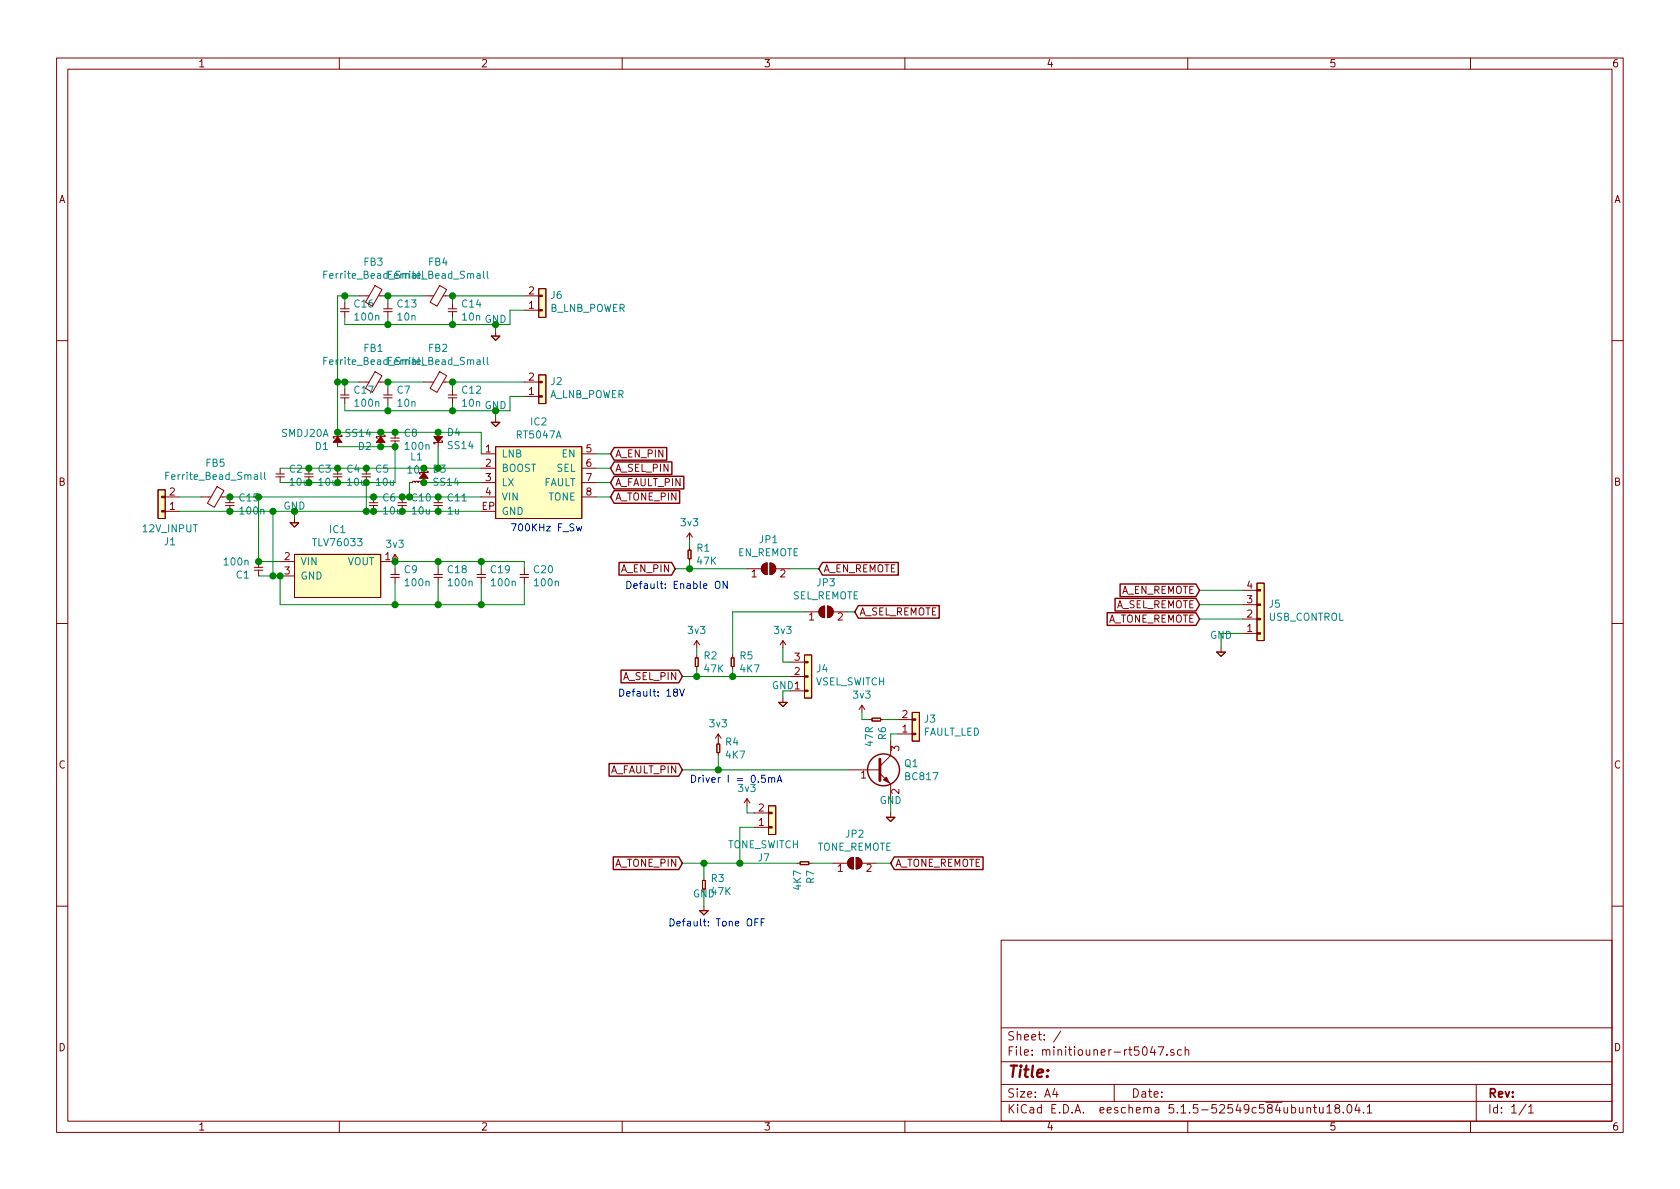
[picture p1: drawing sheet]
EESchema Schematic File Version 4
LIBS:minitiouner-rt5047-cache
EELAYER 30 0
EELAYER END
$Descr A4 11693 8268
encoding utf-8
Sheet 1 1
Title ""
Date ""
Rev ""
Comp ""
Comment1 ""
Comment2 ""
Comment3 ""
Comment4 ""
$EndDescr
$Comp
L agg-kicad:RT5047A IC2
U 1 1
P 3750 3350
F 0 "IC2" H 3750 3775 50  0000 C CNN
F 1 "RT5047A" H 3750 3684 50  0000 C CNN
F 2 "agg:SOIC-8-EP" H 3450 2950 50  0001 L CNN
F 3 "https://www.richtek.com/assets/product_file/RT5047A/DS5047A-00.pdf" H 3450 2850 50  0001 L CNN
F 4 "2545957" H 3450 2750 50  0001 L CNN "Farnell"
	1    3750 3350
	1    0    0    -1  
$EndComp
$Comp
L agg-kicad:L L1
U 1 1
P 2850 3350
F 0 "L1" H 2900 3531 50  0000 C CNN
F 1 "10u" H 2900 3440 50  0000 C CNN
F 2 "Inductor_SMD:L_Bourns_SRN6045TA" H 2850 3350 50  0001 C CNN
F 3 "" H 2850 3350 50  0001 C CNN
F 4 "2061652" H 2850 3350 50  0001 C CNN "FARNELL"
	1    2850 3350
	1    0    0    -1  
$EndComp
$Comp
L agg-kicad:C C11
U 1 1
P 3050 3450
F 0 "C11" V 3054 3508 50  0000 L CNN
F 1 "1u" V 3145 3508 50  0000 L CNN
F 2 "agg:0603" H 3050 3450 50  0001 C CNN
F 3 "" H 3050 3450 50  0001 C CNN
	1    3050 3450
	0    1    1    0   
$EndComp
$Comp
L agg-kicad:SCHOTTKY D3
U 1 1
P 2950 3250
F 0 "D3" V 2954 3308 50  0000 L CNN
F 1 "SS14" V 3045 3308 50  0000 L CNN
F 2 "agg:DO-214AC-SMA" H 2900 3220 50  0001 C CNN
F 3 "" H 3000 3320 50  0001 C CNN
	1    2950 3250
	0    1    1    0   
$EndComp
$Comp
L agg-kicad:SCHOTTKY D4
U 1 1
P 3050 3100
F 0 "D4" V 3146 3042 50  0000 R CNN
F 1 "SS14" V 3055 3042 50  0000 R CNN
F 2 "agg:DO-214AC-SMA" H 3000 3070 50  0001 C CNN
F 3 "" H 3100 3170 50  0001 C CNN
	1    3050 3100
	0    -1   -1   0   
$EndComp
$Comp
L agg-kicad:C C10
U 1 1
P 2800 3450
F 0 "C10" V 2804 3508 50  0000 L CNN
F 1 "10u" V 2895 3508 50  0000 L CNN
F 2 "agg:0805" H 2800 3450 50  0001 C CNN
F 3 "" H 2800 3450 50  0001 C CNN
	1    2800 3450
	0    1    1    0   
$EndComp
$Comp
L agg-kicad:C C6
U 1 1
P 2600 3450
F 0 "C6" V 2604 3508 50  0000 L CNN
F 1 "10u" V 2695 3508 50  0000 L CNN
F 2 "agg:0805" H 2600 3450 50  0001 C CNN
F 3 "" H 2600 3450 50  0001 C CNN
	1    2600 3450
	0    1    1    0   
$EndComp
$Comp
L agg-kicad:C C5
U 1 1
P 2550 3250
F 0 "C5" V 2554 3308 50  0000 L CNN
F 1 "10u" V 2645 3308 50  0000 L CNN
F 2 "agg:0805" H 2550 3250 50  0001 C CNN
F 3 "" H 2550 3250 50  0001 C CNN
	1    2550 3250
	0    1    1    0   
$EndComp
$Comp
L agg-kicad:C C4
U 1 1
P 2350 3250
F 0 "C4" V 2354 3308 50  0000 L CNN
F 1 "10u" V 2445 3308 50  0000 L CNN
F 2 "agg:0805" H 2350 3250 50  0001 C CNN
F 3 "" H 2350 3250 50  0001 C CNN
	1    2350 3250
	0    1    1    0   
$EndComp
$Comp
L agg-kicad:SCHOTTKY D2
U 1 1
P 2650 3000
F 0 "D2" V 2746 2942 50  0000 R CNN
F 1 "SS14" V 2655 2942 50  0000 R CNN
F 2 "agg:DO-214AC-SMA" H 2600 2970 50  0001 C CNN
F 3 "" H 2700 3070 50  0001 C CNN
	1    2650 3000
	0    1    1    0   
$EndComp
$Comp
L agg-kicad:C C3
U 1 1
P 2150 3250
F 0 "C3" V 2154 3308 50  0000 L CNN
F 1 "10u" V 2245 3308 50  0000 L CNN
F 2 "agg:0805" H 2150 3250 50  0001 C CNN
F 3 "" H 2150 3250 50  0001 C CNN
	1    2150 3250
	0    1    1    0   
$EndComp
$Comp
L agg-kicad:C C2
U 1 1
P 1950 3250
F 0 "C2" V 1954 3308 50  0000 L CNN
F 1 "10u" V 2045 3308 50  0000 L CNN
F 2 "agg:0805" H 1950 3250 50  0001 C CNN
F 3 "" H 1950 3250 50  0001 C CNN
	1    1950 3250
	0    1    1    0   
$EndComp
$Comp
L agg-kicad:SCHOTTKY D1
U 1 1
P 2350 3000
F 0 "D1" V 2446 2942 50  0000 R CNN
F 1 "SMDJ20A" V 2355 2942 50  0000 R CNN
F 2 "agg:DO-214AB-SMC" H 2300 2970 50  0001 C CNN
F 3 "" H 2400 3070 50  0001 C CNN
F 4 "2777300" V 2350 3000 50  0001 C CNN "Farnell"
	1    2350 3000
	0    1    1    0   
$EndComp
Wire Wire Line
	3350 3550 3050 3550
Wire Wire Line
	3050 3550 2800 3550
Connection ~ 3050 3550
Wire Wire Line
	2800 3550 2600 3550
Connection ~ 2800 3550
Wire Wire Line
	2600 3450 2800 3450
Wire Wire Line
	2800 3450 2850 3450
Connection ~ 2800 3450
Wire Wire Line
	3350 3450 3050 3450
Connection ~ 3050 3450
$Comp
L agg-kicad:R R4
U 1 1
P 5000 5150
F 0 "R4" V 5004 5194 50  0000 L CNN
F 1 "4K7" V 5095 5194 50  0000 L CNN
F 2 "agg:0603" H 5000 5150 50  0001 C CNN
F 3 "" H 5000 5150 50  0001 C CNN
	1    5000 5150
	0    1    1    0   
$EndComp
Text Notes 4800 5450 0    50   ~ 0
Driver I = 0.5mA
$Comp
L Jumper:SolderJumper_2_Open JP2
U 1 1
P 5950 6000
F 0 "JP2" H 5950 6205 50  0000 C CNN
F 1 "TONE_REMOTE" H 5950 6114 50  0000 C CNN
F 2 "Jumper:SolderJumper-2_P1.3mm_Open_Pad1.0x1.5mm" H 5950 6000 50  0001 C CNN
F 3 "~" H 5950 6000 50  0001 C CNN
	1    5950 6000
	1    0    0    -1  
$EndComp
Wire Wire Line
	2950 3350 3350 3350
Connection ~ 2950 3350
Wire Wire Line
	2850 3350 2850 3450
Connection ~ 2850 3450
Wire Wire Line
	2850 3450 3050 3450
Wire Wire Line
	3350 3250 3050 3250
Wire Wire Line
	2950 3250 2550 3250
Connection ~ 2950 3250
Wire Wire Line
	2350 3250 2150 3250
Wire Wire Line
	2550 3250 2350 3250
Connection ~ 2550 3250
Connection ~ 2350 3250
Wire Wire Line
	2150 3250 1950 3250
Connection ~ 2150 3250
Wire Wire Line
	1950 3350 2150 3350
Wire Wire Line
	2150 3350 2350 3350
Connection ~ 2150 3350
Wire Wire Line
	2350 3350 2550 3350
Connection ~ 2350 3350
Wire Wire Line
	2550 3350 2550 3550
Wire Wire Line
	2550 3550 2600 3550
Connection ~ 2550 3350
Connection ~ 2600 3550
Wire Wire Line
	2550 3350 2750 3350
$Comp
L agg-kicad:CONN_01x04 J5
U 1 1
P 8750 4400
F 0 "J5" H 8672 4199 50  0000 R CNN
F 1 "USB_CONTROL" H 8672 4290 50  0000 R CNN
F 2 "Connector_Molex:Molex_KK-254_AE-6410-04A_1x04_P2.54mm_Vertical" H 8750 4400 50  0001 C CNN
F 3 "" H 8750 4400 50  0001 C CNN
	1    8750 4400
	-1   0    0    1   
$EndComp
$Comp
L agg-kicad:CONN_01x02 J1
U 1 1
P 1150 3550
F 0 "J1" H 1183 3765 50  0000 C CNN
F 1 "12V_INPUT" H 1183 3674 50  0000 C CNN
F 2 "Connector_Molex:Molex_KK-254_AE-6410-02A_1x02_P2.54mm_Vertical" H 1150 3550 50  0001 C CNN
F 3 "" H 1150 3550 50  0001 C CNN
	1    1150 3550
	1    0    0    1   
$EndComp
Wire Wire Line
	2600 3450 1800 3450
Connection ~ 2600 3450
Connection ~ 2550 3550
Wire Wire Line
	3350 3150 3350 3000
Wire Wire Line
	3350 3000 3050 3000
Wire Wire Line
	2750 3100 2650 3100
Wire Wire Line
	2350 3100 2650 3100
Connection ~ 2650 3100
Wire Wire Line
	2350 3000 2650 3000
Wire Wire Line
	3050 3100 3050 3250
Connection ~ 3050 3250
Wire Wire Line
	3050 3250 2950 3250
Wire Wire Line
	2750 3000 2650 3000
Connection ~ 2650 3000
Wire Wire Line
	2750 3000 3050 3000
Connection ~ 2750 3000
Connection ~ 3050 3000
Wire Wire Line
	2750 3350 2750 3100
Connection ~ 2750 3100
$Comp
L agg-kicad:TLV76033 IC1
U 1 1
P 2350 4000
F 0 "IC1" H 2350 4325 50  0000 C CNN
F 1 "TLV76033" H 2350 4234 50  0000 C CNN
F 2 "agg:SOT-23" H 2050 3700 50  0001 L CNN
F 3 "http://www.ti.com/lit/ds/symlink/tlv760.pdf" H 2050 3600 50  0001 L CNN
F 4 "2773545" H 2050 3500 50  0001 L CNN "Farnell"
	1    2350 4000
	1    0    0    -1  
$EndComp
$Comp
L agg-kicad:C C1
U 1 1
P 1800 4000
F 0 "C1" V 1804 4058 50  0000 L CNN
F 1 "100n" V 1895 4058 50  0000 L CNN
F 2 "agg:0603" H 1800 4000 50  0001 C CNN
F 3 "" H 1800 4000 50  0001 C CNN
	1    1800 4000
	0    -1   -1   0   
$EndComp
$Comp
L agg-kicad:C C9
U 1 1
P 2750 3950
F 0 "C9" V 2754 4008 50  0000 L CNN
F 1 "100n" V 2845 4008 50  0000 L CNN
F 2 "agg:0603" H 2750 3950 50  0001 C CNN
F 3 "" H 2750 3950 50  0001 C CNN
	1    2750 3950
	0    1    1    0   
$EndComp
Wire Wire Line
	2750 3950 2750 3900
Wire Wire Line
	2750 4050 2750 4200
Wire Wire Line
	2750 4200 1950 4200
Wire Wire Line
	1950 4200 1950 4000
Wire Wire Line
	1950 4000 1900 4000
Connection ~ 1950 4000
Wire Wire Line
	1950 3900 1800 3900
Wire Wire Line
	1900 4000 1900 3550
Connection ~ 1900 4000
Wire Wire Line
	1900 4000 1800 4000
Connection ~ 1900 3550
Wire Wire Line
	1900 3550 2050 3550
Wire Wire Line
	1800 3900 1800 3450
Connection ~ 1800 3900
Connection ~ 1800 3450
$Comp
L agg-kicad:3v3 #PWR0101
U 1 1
P 2750 3900
F 0 "#PWR0101" H 2750 4010 50  0001 L CNN
F 1 "3v3" H 2750 4023 50  0000 C CNN
F 2 "" H 2750 3900 50  0001 C CNN
F 3 "" H 2750 3900 50  0001 C CNN
	1    2750 3900
	1    0    0    -1  
$EndComp
Connection ~ 2750 3900
$Comp
L agg-kicad:3v3 #PWR0102
U 1 1
P 5000 5150
F 0 "#PWR0102" H 5000 5260 50  0001 L CNN
F 1 "3v3" H 5000 5273 50  0000 C CNN
F 2 "" H 5000 5150 50  0001 C CNN
F 3 "" H 5000 5150 50  0001 C CNN
	1    5000 5150
	1    0    0    -1  
$EndComp
Wire Wire Line
	4750 5350 5000 5350
$Comp
L agg-kicad:CONN_01x03 J4
U 1 1
P 5600 4800
F 0 "J4" H 5522 4649 50  0000 R CNN
F 1 "VSEL_SWITCH" H 5522 4740 50  0000 R CNN
F 2 "Connector_Molex:Molex_KK-254_AE-6410-03A_1x03_P2.54mm_Vertical" H 5600 4800 50  0001 C CNN
F 3 "" H 5600 4800 50  0001 C CNN
	1    5600 4800
	-1   0    0    1   
$EndComp
$Comp
L agg-kicad:3v3 #PWR0103
U 1 1
P 5450 4500
F 0 "#PWR0103" H 5450 4610 50  0001 L CNN
F 1 "3v3" H 5450 4623 50  0000 C CNN
F 2 "" H 5450 4500 50  0001 C CNN
F 3 "" H 5450 4500 50  0001 C CNN
	1    5450 4500
	1    0    0    -1  
$EndComp
$Comp
L agg-kicad:GND #PWR0104
U 1 1
P 2050 3600
F 0 "#PWR0104" H 1920 3640 50  0001 L CNN
F 1 "GND" H 2050 3689 50  0000 C CNN
F 2 "" H 2050 3600 50  0001 C CNN
F 3 "" H 2050 3600 50  0001 C CNN
	1    2050 3600
	1    0    0    -1  
$EndComp
Wire Wire Line
	2050 3600 2050 3550
Connection ~ 2050 3550
Wire Wire Line
	2050 3550 2550 3550
$Comp
L agg-kicad:GND #PWR0105
U 1 1
P 5450 4850
F 0 "#PWR0105" H 5320 4890 50  0001 L CNN
F 1 "GND" H 5450 4939 50  0000 C CNN
F 2 "" H 5450 4850 50  0001 C CNN
F 3 "" H 5450 4850 50  0001 C CNN
	1    5450 4850
	1    0    0    -1  
$EndComp
Wire Wire Line
	5500 4800 5450 4800
Wire Wire Line
	5450 4800 5450 4850
Wire Wire Line
	5500 4600 5450 4600
Wire Wire Line
	5450 4600 5450 4500
$Comp
L agg-kicad:R R5
U 1 1
P 5100 4550
F 0 "R5" V 5104 4594 50  0000 L CNN
F 1 "4K7" V 5195 4594 50  0000 L CNN
F 2 "agg:0603" H 5100 4550 50  0001 C CNN
F 3 "" H 5100 4550 50  0001 C CNN
	1    5100 4550
	0    1    1    0   
$EndComp
Wire Wire Line
	5500 4700 5100 4700
Wire Wire Line
	5100 4700 5100 4650
$Comp
L agg-kicad:R R2
U 1 1
P 4850 4550
F 0 "R2" V 4854 4594 50  0000 L CNN
F 1 "47K" V 4945 4594 50  0000 L CNN
F 2 "agg:0603" H 4850 4550 50  0001 C CNN
F 3 "" H 4850 4550 50  0001 C CNN
	1    4850 4550
	0    1    1    0   
$EndComp
Wire Wire Line
	5100 4700 4850 4700
Wire Wire Line
	4850 4700 4850 4650
Connection ~ 5100 4700
Wire Wire Line
	5100 4550 5100 4250
$Comp
L agg-kicad:3v3 #PWR0106
U 1 1
P 4850 4500
F 0 "#PWR0106" H 4850 4610 50  0001 L CNN
F 1 "3v3" H 4850 4623 50  0000 C CNN
F 2 "" H 4850 4500 50  0001 C CNN
F 3 "" H 4850 4500 50  0001 C CNN
	1    4850 4500
	1    0    0    -1  
$EndComp
Wire Wire Line
	4850 4500 4850 4550
Text GLabel 4750 4700 0    50   Input ~ 0
A_SEL_PIN
Wire Wire Line
	4850 4700 4750 4700
Connection ~ 4850 4700
Text GLabel 4250 3250 2    50   Input ~ 0
A_SEL_PIN
Wire Wire Line
	4250 3250 4150 3250
Wire Wire Line
	2350 3000 2350 2650
Wire Wire Line
	2350 2650 2400 2650
Connection ~ 2350 3000
$Comp
L Device:Ferrite_Bead_Small FB1
U 1 1
P 2600 2650
F 0 "FB1" V 2363 2650 50  0000 C CNN
F 1 "Ferrite_Bead_Small" V 2454 2650 50  0000 C CNN
F 2 "agg:0805" V 2530 2650 50  0001 C CNN
F 3 "~" H 2600 2650 50  0001 C CNN
F 4 "2859031" V 2600 2650 50  0001 C CNN "FARNELL"
	1    2600 2650
	0    1    1    0   
$EndComp
$Comp
L agg-kicad:C C7
U 1 1
P 2700 2700
F 0 "C7" V 2704 2758 50  0000 L CNN
F 1 "10n" V 2795 2758 50  0000 L CNN
F 2 "agg:0603" H 2700 2700 50  0001 C CNN
F 3 "" H 2700 2700 50  0001 C CNN
	1    2700 2700
	0    1    1    0   
$EndComp
$Comp
L Device:Ferrite_Bead_Small FB2
U 1 1
P 3050 2650
F 0 "FB2" V 2813 2650 50  0000 C CNN
F 1 "Ferrite_Bead_Small" V 2904 2650 50  0000 C CNN
F 2 "agg:0805" V 2980 2650 50  0001 C CNN
F 3 "~" H 3050 2650 50  0001 C CNN
F 4 "2859031" V 3050 2650 50  0001 C CNN "FARNELL"
	1    3050 2650
	0    1    1    0   
$EndComp
$Comp
L agg-kicad:C C12
U 1 1
P 3150 2700
F 0 "C12" V 3154 2758 50  0000 L CNN
F 1 "10n" V 3245 2758 50  0000 L CNN
F 2 "agg:0603" H 3150 2700 50  0001 C CNN
F 3 "" H 3150 2700 50  0001 C CNN
	1    3150 2700
	0    1    1    0   
$EndComp
Wire Wire Line
	3150 2700 3150 2650
Wire Wire Line
	2700 2700 2700 2650
Wire Wire Line
	2700 2650 2950 2650
Connection ~ 2700 2650
Wire Wire Line
	2700 2800 2700 2850
Wire Wire Line
	2700 2850 3150 2850
Wire Wire Line
	3150 2850 3150 2800
$Comp
L agg-kicad:CONN_01x02 J2
U 1 1
P 3750 2750
F 0 "J2" H 3672 2649 50  0000 R CNN
F 1 "A_LNB_POWER" H 3672 2740 50  0000 R CNN
F 2 "Connector_Molex:Molex_KK-254_AE-6410-02A_1x02_P2.54mm_Vertical" H 3750 2750 50  0001 C CNN
F 3 "" H 3750 2750 50  0001 C CNN
	1    3750 2750
	-1   0    0    1   
$EndComp
Wire Wire Line
	3150 2650 3650 2650
Connection ~ 3150 2650
Wire Wire Line
	3150 2850 3450 2850
Wire Wire Line
	3550 2850 3550 2750
Wire Wire Line
	3550 2750 3650 2750
Connection ~ 3150 2850
Text Notes 3550 3700 0    50   ~ 0
700KHz F_Sw
$Comp
L agg-kicad:CONN_01x02 J3
U 1 1
P 6350 5100
F 0 "J3" H 6272 4999 50  0000 R CNN
F 1 "FAULT_LED" H 6272 5090 50  0000 R CNN
F 2 "Connector_Molex:Molex_KK-254_AE-6410-02A_1x02_P2.54mm_Vertical" H 6350 5100 50  0001 C CNN
F 3 "" H 6350 5100 50  0001 C CNN
	1    6350 5100
	-1   0    0    1   
$EndComp
$Comp
L agg-kicad:GND #PWR0107
U 1 1
P 6200 5650
F 0 "#PWR0107" H 6070 5690 50  0001 L CNN
F 1 "GND" H 6200 5739 50  0000 C CNN
F 2 "" H 6200 5650 50  0001 C CNN
F 3 "" H 6200 5650 50  0001 C CNN
	1    6200 5650
	1    0    0    -1  
$EndComp
$Comp
L agg-kicad:GND #PWR0108
U 1 1
P 8500 4500
F 0 "#PWR0108" H 8370 4540 50  0001 L CNN
F 1 "GND" H 8500 4589 50  0000 C CNN
F 2 "" H 8500 4500 50  0001 C CNN
F 3 "" H 8500 4500 50  0001 C CNN
	1    8500 4500
	1    0    0    -1  
$EndComp
Wire Wire Line
	8650 4400 8500 4400
Wire Wire Line
	8500 4400 8500 4500
$Comp
L agg-kicad:R R3
U 1 1
P 4900 6100
F 0 "R3" V 4904 6144 50  0000 L CNN
F 1 "47K" V 4995 6144 50  0000 L CNN
F 2 "agg:0603" H 4900 6100 50  0001 C CNN
F 3 "" H 4900 6100 50  0001 C CNN
	1    4900 6100
	0    1    1    0   
$EndComp
Text GLabel 4250 3450 2    50   Input ~ 0
A_TONE_PIN
Wire Wire Line
	4250 3450 4150 3450
Text GLabel 4750 6000 0    50   Input ~ 0
A_TONE_PIN
Text GLabel 4750 5350 0    50   Input ~ 0
A_FAULT_PIN
Text GLabel 4250 3350 2    50   Input ~ 0
A_FAULT_PIN
Wire Wire Line
	4150 3350 4250 3350
Text GLabel 4700 3950 0    50   Input ~ 0
A_EN_PIN
$Comp
L agg-kicad:R R1
U 1 1
P 4800 3800
F 0 "R1" V 4804 3844 50  0000 L CNN
F 1 "47K" V 4895 3844 50  0000 L CNN
F 2 "agg:0603" H 4800 3800 50  0001 C CNN
F 3 "" H 4800 3800 50  0001 C CNN
	1    4800 3800
	0    1    1    0   
$EndComp
$Comp
L agg-kicad:3v3 #PWR0110
U 1 1
P 4800 3750
F 0 "#PWR0110" H 4800 3860 50  0001 L CNN
F 1 "3v3" H 4800 3873 50  0000 C CNN
F 2 "" H 4800 3750 50  0001 C CNN
F 3 "" H 4800 3750 50  0001 C CNN
	1    4800 3750
	1    0    0    -1  
$EndComp
Wire Wire Line
	4800 3900 4800 3950
Wire Wire Line
	4800 3950 4700 3950
Wire Wire Line
	4800 3750 4800 3800
$Comp
L Jumper:SolderJumper_2_Open JP1
U 1 1
P 5350 3950
F 0 "JP1" H 5350 4155 50  0000 C CNN
F 1 "EN_REMOTE" H 5350 4064 50  0000 C CNN
F 2 "Jumper:SolderJumper-2_P1.3mm_Open_Pad1.0x1.5mm" H 5350 3950 50  0001 C CNN
F 3 "~" H 5350 3950 50  0001 C CNN
	1    5350 3950
	1    0    0    -1  
$EndComp
Wire Wire Line
	5200 3950 4800 3950
Connection ~ 4800 3950
Text GLabel 4250 3150 2    50   Input ~ 0
A_EN_PIN
Wire Wire Line
	4250 3150 4150 3150
Text GLabel 5700 3950 2    50   Input ~ 0
A_EN_REMOTE
Wire Wire Line
	5700 3950 5500 3950
Text GLabel 8350 4100 0    50   Input ~ 0
A_EN_REMOTE
Text GLabel 5950 4250 2    50   Input ~ 0
A_SEL_REMOTE
Text GLabel 8350 4200 0    50   Input ~ 0
A_SEL_REMOTE
Text GLabel 6200 6000 2    50   Input ~ 0
A_TONE_REMOTE
Wire Wire Line
	6200 6000 6100 6000
Text GLabel 8350 4300 0    50   Input ~ 0
A_TONE_REMOTE
Wire Wire Line
	8650 4100 8350 4100
Wire Wire Line
	8350 4200 8650 4200
Wire Wire Line
	8650 4300 8350 4300
$Comp
L Transistor_BJT:BC817 Q1
U 1 1
P 6100 5350
F 0 "Q1" H 6291 5396 50  0000 L CNN
F 1 "BC817" H 6291 5305 50  0000 L CNN
F 2 "Package_TO_SOT_SMD:SOT-23" H 6300 5275 50  0001 L CIN
F 3 "http://www.fairchildsemi.com/ds/BC/BC817.pdf" H 6100 5350 50  0001 L CNN
F 4 "1902482" H 6100 5350 50  0001 C CNN "FARNELL"
	1    6100 5350
	1    0    0    -1  
$EndComp
$Comp
L agg-kicad:R R6
U 1 1
P 6150 5000
F 0 "R6" V 6154 5044 50  0000 L CNN
F 1 "47R" V 6245 5044 50  0000 L CNN
F 2 "agg:0603" H 6150 5000 50  0001 C CNN
F 3 "" H 6150 5000 50  0001 C CNN
	1    6150 5000
	-1   0    0    1   
$EndComp
$Comp
L agg-kicad:3v3 #PWR0109
U 1 1
P 6000 4950
F 0 "#PWR0109" H 6000 5060 50  0001 L CNN
F 1 "3v3" H 6000 5073 50  0000 C CNN
F 2 "" H 6000 4950 50  0001 C CNN
F 3 "" H 6000 4950 50  0001 C CNN
	1    6000 4950
	1    0    0    -1  
$EndComp
$Comp
L agg-kicad:GND #PWR0111
U 1 1
P 4900 6300
F 0 "#PWR0111" H 4770 6340 50  0001 L CNN
F 1 "GND" H 4900 6389 50  0000 C CNN
F 2 "" H 4900 6300 50  0001 C CNN
F 3 "" H 4900 6300 50  0001 C CNN
	1    4900 6300
	1    0    0    -1  
$EndComp
Wire Wire Line
	4750 6000 4900 6000
Wire Wire Line
	4900 6100 4900 6000
Connection ~ 4900 6000
Wire Wire Line
	4900 6000 5150 6000
Wire Wire Line
	4900 6200 4900 6300
Text Notes 4650 6450 0    50   ~ 0
Default: Tone OFF
Text Notes 4350 4100 0    50   ~ 0
Default: Enable ON
Text Notes 4300 4850 0    50   ~ 0
Default: 18V
Wire Wire Line
	6200 5550 6200 5650
Wire Wire Line
	6250 5100 6200 5100
Wire Wire Line
	6200 5100 6200 5150
Wire Wire Line
	5000 5250 5000 5350
Wire Wire Line
	5900 5350 5000 5350
Connection ~ 5000 5350
Wire Wire Line
	6150 5000 6250 5000
Wire Wire Line
	6050 5000 6000 5000
Wire Wire Line
	6000 5000 6000 4950
Wire Wire Line
	2350 2050 2400 2050
$Comp
L Device:Ferrite_Bead_Small FB3
U 1 1
P 2600 2050
F 0 "FB3" V 2363 2050 50  0000 C CNN
F 1 "Ferrite_Bead_Small" V 2454 2050 50  0000 C CNN
F 2 "agg:0805" V 2530 2050 50  0001 C CNN
F 3 "~" H 2600 2050 50  0001 C CNN
F 4 "2859031" V 2600 2050 50  0001 C CNN "FARNELL"
	1    2600 2050
	0    1    1    0   
$EndComp
$Comp
L agg-kicad:C C13
U 1 1
P 2700 2100
F 0 "C13" V 2704 2158 50  0000 L CNN
F 1 "10n" V 2795 2158 50  0000 L CNN
F 2 "agg:0603" H 2700 2100 50  0001 C CNN
F 3 "" H 2700 2100 50  0001 C CNN
	1    2700 2100
	0    1    1    0   
$EndComp
$Comp
L Device:Ferrite_Bead_Small FB4
U 1 1
P 3050 2050
F 0 "FB4" V 2813 2050 50  0000 C CNN
F 1 "Ferrite_Bead_Small" V 2904 2050 50  0000 C CNN
F 2 "agg:0805" V 2980 2050 50  0001 C CNN
F 3 "~" H 3050 2050 50  0001 C CNN
F 4 "2859031" V 3050 2050 50  0001 C CNN "FARNELL"
	1    3050 2050
	0    1    1    0   
$EndComp
$Comp
L agg-kicad:C C14
U 1 1
P 3150 2100
F 0 "C14" V 3154 2158 50  0000 L CNN
F 1 "10n" V 3245 2158 50  0000 L CNN
F 2 "agg:0603" H 3150 2100 50  0001 C CNN
F 3 "" H 3150 2100 50  0001 C CNN
	1    3150 2100
	0    1    1    0   
$EndComp
Wire Wire Line
	3150 2100 3150 2050
Wire Wire Line
	2700 2100 2700 2050
Wire Wire Line
	2700 2050 2950 2050
Connection ~ 2700 2050
Wire Wire Line
	2700 2200 2700 2250
Wire Wire Line
	2700 2250 3150 2250
Wire Wire Line
	3150 2250 3150 2200
$Comp
L agg-kicad:CONN_01x02 J6
U 1 1
P 3750 2150
F 0 "J6" H 3672 2049 50  0000 R CNN
F 1 "B_LNB_POWER" H 3672 2140 50  0000 R CNN
F 2 "Connector_Molex:Molex_KK-254_AE-6410-02A_1x02_P2.54mm_Vertical" H 3750 2150 50  0001 C CNN
F 3 "" H 3750 2150 50  0001 C CNN
	1    3750 2150
	-1   0    0    1   
$EndComp
Wire Wire Line
	3150 2050 3650 2050
Connection ~ 3150 2050
Wire Wire Line
	3150 2250 3450 2250
Wire Wire Line
	3550 2250 3550 2150
Wire Wire Line
	3550 2150 3650 2150
Connection ~ 3150 2250
Wire Wire Line
	2350 2050 2350 2650
Connection ~ 2350 2650
$Comp
L agg-kicad:GND #PWR0112
U 1 1
P 3450 2300
F 0 "#PWR0112" H 3320 2340 50  0001 L CNN
F 1 "GND" H 3450 2389 50  0000 C CNN
F 2 "" H 3450 2300 50  0001 C CNN
F 3 "" H 3450 2300 50  0001 C CNN
	1    3450 2300
	1    0    0    -1  
$EndComp
$Comp
L agg-kicad:GND #PWR0113
U 1 1
P 3450 2900
F 0 "#PWR0113" H 3320 2940 50  0001 L CNN
F 1 "GND" H 3450 2989 50  0000 C CNN
F 2 "" H 3450 2900 50  0001 C CNN
F 3 "" H 3450 2900 50  0001 C CNN
	1    3450 2900
	1    0    0    -1  
$EndComp
Wire Wire Line
	3450 2300 3450 2250
Connection ~ 3450 2250
Wire Wire Line
	3450 2250 3550 2250
Wire Wire Line
	3450 2900 3450 2850
Connection ~ 3450 2850
Wire Wire Line
	3450 2850 3550 2850
$Comp
L Jumper:SolderJumper_2_Open JP3
U 1 1
P 5750 4250
F 0 "JP3" H 5750 4455 50  0000 C CNN
F 1 "SEL_REMOTE" H 5750 4364 50  0000 C CNN
F 2 "Jumper:SolderJumper-2_P1.3mm_Open_Pad1.0x1.5mm" H 5750 4250 50  0001 C CNN
F 3 "~" H 5750 4250 50  0001 C CNN
	1    5750 4250
	1    0    0    -1  
$EndComp
Wire Wire Line
	5950 4250 5900 4250
Wire Wire Line
	5100 4250 5600 4250
$Comp
L Device:Ferrite_Bead_Small FB5
U 1 1
P 1500 3450
F 0 "FB5" V 1263 3450 50  0000 C CNN
F 1 "Ferrite_Bead_Small" V 1354 3450 50  0000 C CNN
F 2 "agg:0805" V 1430 3450 50  0001 C CNN
F 3 "~" H 1500 3450 50  0001 C CNN
F 4 "2859031" V 1500 3450 50  0001 C CNN "FARNELL"
	1    1500 3450
	0    1    1    0   
$EndComp
Wire Wire Line
	1600 3450 1800 3450
Wire Wire Line
	1400 3450 1250 3450
Wire Wire Line
	1250 3550 1600 3550
$Comp
L agg-kicad:C C8
U 1 1
P 2750 3000
F 0 "C8" V 2754 3058 50  0000 L CNN
F 1 "100n" V 2845 3058 50  0000 L CNN
F 2 "agg:0603" H 2750 3000 50  0001 C CNN
F 3 "" H 2750 3000 50  0001 C CNN
	1    2750 3000
	0    1    1    0   
$EndComp
$Comp
L agg-kicad:C C17
U 1 1
P 2400 2700
F 0 "C17" V 2404 2758 50  0000 L CNN
F 1 "100n" V 2495 2758 50  0000 L CNN
F 2 "agg:0603" H 2400 2700 50  0001 C CNN
F 3 "" H 2400 2700 50  0001 C CNN
	1    2400 2700
	0    1    1    0   
$EndComp
Wire Wire Line
	2400 2700 2400 2650
Connection ~ 2400 2650
Wire Wire Line
	2400 2650 2500 2650
Wire Wire Line
	2400 2800 2400 2850
Wire Wire Line
	2400 2850 2700 2850
Connection ~ 2700 2850
$Comp
L agg-kicad:C C16
U 1 1
P 2400 2100
F 0 "C16" V 2404 2158 50  0000 L CNN
F 1 "100n" V 2495 2158 50  0000 L CNN
F 2 "agg:0603" H 2400 2100 50  0001 C CNN
F 3 "" H 2400 2100 50  0001 C CNN
	1    2400 2100
	0    1    1    0   
$EndComp
Wire Wire Line
	2400 2100 2400 2050
Connection ~ 2400 2050
Wire Wire Line
	2400 2050 2500 2050
Wire Wire Line
	2400 2200 2400 2250
Wire Wire Line
	2400 2250 2700 2250
Connection ~ 2700 2250
$Comp
L agg-kicad:C C18
U 1 1
P 3050 3950
F 0 "C18" V 3054 4008 50  0000 L CNN
F 1 "100n" V 3145 4008 50  0000 L CNN
F 2 "agg:0603" H 3050 3950 50  0001 C CNN
F 3 "" H 3050 3950 50  0001 C CNN
	1    3050 3950
	0    1    1    0   
$EndComp
$Comp
L agg-kicad:C C19
U 1 1
P 3350 3950
F 0 "C19" V 3354 4008 50  0000 L CNN
F 1 "100n" V 3445 4008 50  0000 L CNN
F 2 "agg:0603" H 3350 3950 50  0001 C CNN
F 3 "" H 3350 3950 50  0001 C CNN
	1    3350 3950
	0    1    1    0   
$EndComp
Wire Wire Line
	3350 4050 3350 4200
Wire Wire Line
	3350 4200 3050 4200
Connection ~ 2750 4200
Wire Wire Line
	3050 4050 3050 4200
Connection ~ 3050 4200
Wire Wire Line
	3050 4200 2750 4200
Wire Wire Line
	2750 3900 3050 3900
Wire Wire Line
	3050 3900 3050 3950
Wire Wire Line
	3050 3900 3350 3900
Wire Wire Line
	3350 3900 3350 3950
Connection ~ 3050 3900
$Comp
L agg-kicad:C C15
U 1 1
P 1600 3450
F 0 "C15" V 1604 3508 50  0000 L CNN
F 1 "100n" V 1695 3508 50  0000 L CNN
F 2 "agg:0603" H 1600 3450 50  0001 C CNN
F 3 "" H 1600 3450 50  0001 C CNN
	1    1600 3450
	0    1    1    0   
$EndComp
Connection ~ 1600 3450
Connection ~ 1600 3550
Wire Wire Line
	1600 3550 1900 3550
$Comp
L agg-kicad:CONN_01x02 J7
U 1 1
P 5350 5750
F 0 "J7" H 5383 5965 50  0000 C CNN
F 1 "TONE_SWITCH" H 5383 5874 50  0000 C CNN
F 2 "Connector_Molex:Molex_KK-254_AE-6410-02A_1x02_P2.54mm_Vertical" H 5350 5750 50  0001 C CNN
F 3 "" H 5350 5750 50  0001 C CNN
	1    5350 5750
	-1   0    0    1   
$EndComp
$Comp
L agg-kicad:3v3 #PWR0114
U 1 1
P 5200 5600
F 0 "#PWR0114" H 5200 5710 50  0001 L CNN
F 1 "3v3" H 5200 5723 50  0000 C CNN
F 2 "" H 5200 5600 50  0001 C CNN
F 3 "" H 5200 5600 50  0001 C CNN
	1    5200 5600
	1    0    0    -1  
$EndComp
Wire Wire Line
	5250 5750 5150 5750
Wire Wire Line
	5150 5750 5150 6000
Wire Wire Line
	5250 5650 5200 5650
Wire Wire Line
	5200 5650 5200 5600
$Comp
L agg-kicad:R R7
U 1 1
P 5650 6000
F 0 "R7" V 5654 6044 50  0000 L CNN
F 1 "4K7" V 5745 6044 50  0000 L CNN
F 2 "agg:0603" H 5650 6000 50  0001 C CNN
F 3 "" H 5650 6000 50  0001 C CNN
	1    5650 6000
	-1   0    0    1   
$EndComp
Wire Wire Line
	5800 6000 5650 6000
Wire Wire Line
	5550 6000 5150 6000
Connection ~ 5150 6000
$Comp
L agg-kicad:C C20
U 1 1
P 3650 3950
F 0 "C20" V 3654 4008 50  0000 L CNN
F 1 "100n" V 3745 4008 50  0000 L CNN
F 2 "agg:0603" H 3650 3950 50  0001 C CNN
F 3 "" H 3650 3950 50  0001 C CNN
	1    3650 3950
	0    1    1    0   
$EndComp
Wire Wire Line
	3650 4050 3650 4200
Wire Wire Line
	3650 4200 3350 4200
Connection ~ 3350 4200
Wire Wire Line
	3350 3900 3650 3900
Wire Wire Line
	3650 3900 3650 3950
Connection ~ 3350 3900
$EndSCHEMATC
